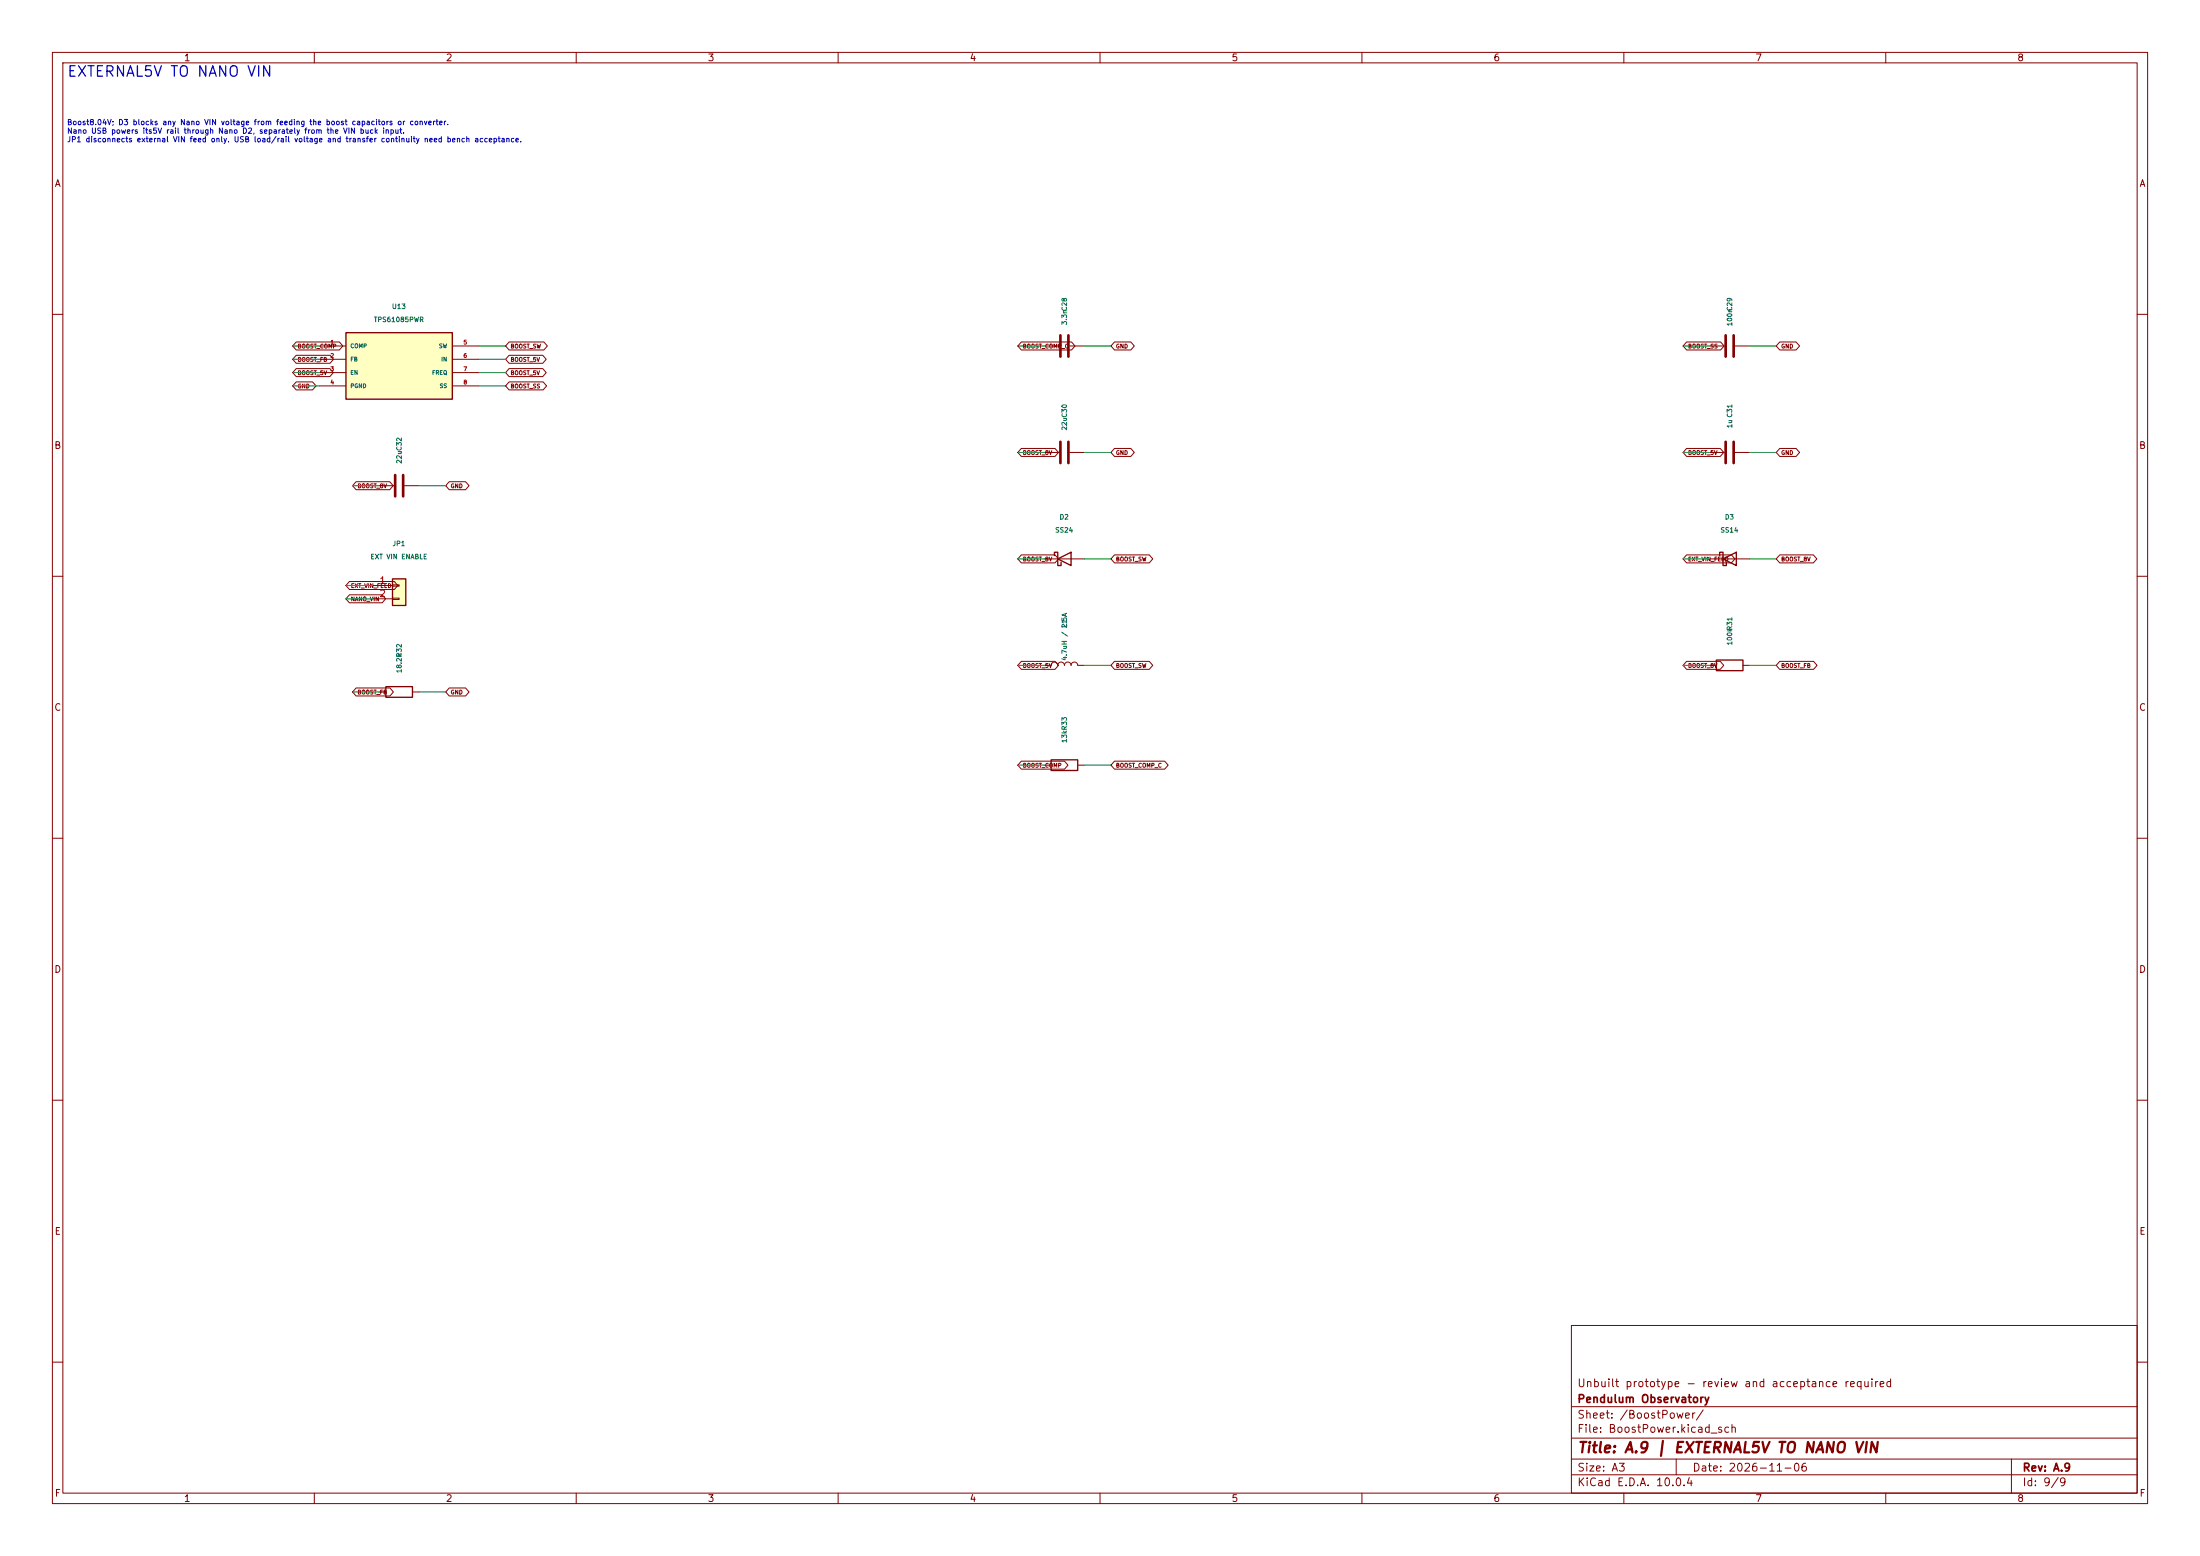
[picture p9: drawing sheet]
(kicad_sch
 (version 20250114)
 (generator "eeschema")
 (paper "A3")
 (title_block
  (title "A.9 | EXTERNAL5V TO NANO VIN")
  (date "2026-11-06")
  (rev "A.9")
  (company "Pendulum Observatory")
  (comment 1 "Unbuilt prototype - review and acceptance required"))
 (lib_symbols
  (symbol "Carrier:TPS61085"
   (pin_names
    (offset 0.762)) (in_bom yes) (on_board yes)
   (property "Reference" "U" (at 0 0 0) (effects (font (size 1.016 1.016))))
   (property "Value" "TPS61085" (at 0 0 0) (effects (font (size 1.016 1.016))))
   (symbol "TPS61085_0_1"
    (rectangle (start -10.16 6.35) (end 10.16 -6.35) (stroke (width 0.254) (type default)) (fill (type background))))
   (symbol "TPS61085_1_1"
    (pin passive line (at -15.24 3.81 0) (length 5.08) (name "COMP" (effects (font (size 0.762 0.762)))) (number "1" (effects (font (size 0.762 0.762)))))
    (pin passive line (at -15.24 1.27 0) (length 5.08) (name "FB" (effects (font (size 0.762 0.762)))) (number "2" (effects (font (size 0.762 0.762)))))
    (pin input line (at -15.24 -1.27 0) (length 5.08) (name "EN" (effects (font (size 0.762 0.762)))) (number "3" (effects (font (size 0.762 0.762)))))
    (pin power_in line (at -15.24 -3.81 0) (length 5.08) (name "PGND" (effects (font (size 0.762 0.762)))) (number "4" (effects (font (size 0.762 0.762)))))
    (pin passive line (at 15.24 3.81 180) (length 5.08) (name "SW" (effects (font (size 0.762 0.762)))) (number "5" (effects (font (size 0.762 0.762)))))
    (pin power_in line (at 15.24 1.27 180) (length 5.08) (name "IN" (effects (font (size 0.762 0.762)))) (number "6" (effects (font (size 0.762 0.762)))))
    (pin input line (at 15.24 -1.27 180) (length 5.08) (name "FREQ" (effects (font (size 0.762 0.762)))) (number "7" (effects (font (size 0.762 0.762)))))
    (pin passive line (at 15.24 -3.81 180) (length 5.08) (name "SS" (effects (font (size 0.762 0.762)))) (number "8" (effects (font (size 0.762 0.762)))))))
  (symbol "Carrier:C"
   (pin_numbers (hide yes))
   (pin_names
    (offset 0.254)) (exclude_from_sim no) (in_bom yes) (on_board yes)
   (in_pos_files yes)
   (duplicate_pin_numbers_are_jumpers no)
   (property "Reference" "C" (at 0.635 2.54 0) (show_name no) (do_not_autoplace no) (effects (font (size 1.27 1.27)) (justify left)))
   (property "Value" "C" (at 0.635 -2.54 0) (show_name no) (do_not_autoplace no) (effects (font (size 1.27 1.27)) (justify left)))
   (property "Footprint" "" (at 0.9652 -3.81 0) (show_name no) (do_not_autoplace no) (hide yes) (effects (font (size 1.27 1.27))))
   (property "Datasheet" "" (at 0 0 0) (show_name no) (do_not_autoplace no) (hide yes) (effects (font (size 1.27 1.27))))
   (property "Description" "Unpolarized capacitor" (at 0 0 0) (show_name no) (do_not_autoplace no) (hide yes) (effects (font (size 1.27 1.27))))
   (symbol "C_0_1"
    (polyline (pts (xy -2.032 0.762) (xy 2.032 0.762)) (stroke (width 0.508) (type default)) (fill (type none)))
    (polyline (pts (xy -2.032 -0.762) (xy 2.032 -0.762)) (stroke (width 0.508) (type default)) (fill (type none))))
   (symbol "C_1_1"
    (pin passive line (at 0 3.81 270) (length 2.794) (name "" (effects (font (size 1.27 1.27)))) (number "1" (effects (font (size 1.27 1.27)))))
    (pin passive line (at 0 -3.81 90) (length 2.794) (name "" (effects (font (size 1.27 1.27)))) (number "2" (effects (font (size 1.27 1.27))))))
   (embedded_fonts no))
  (symbol "Carrier:D_Schottky"
   (pin_numbers (hide yes))
   (pin_names
    (offset 1.016) (hide yes)) (exclude_from_sim no) (in_bom yes) (on_board yes)
   (in_pos_files yes)
   (duplicate_pin_numbers_are_jumpers no)
   (property "Reference" "D" (at 0 2.54 0) (show_name no) (do_not_autoplace no) (effects (font (size 1.27 1.27))))
   (property "Value" "D_Schottky" (at 0 -2.54 0) (show_name no) (do_not_autoplace no) (effects (font (size 1.27 1.27))))
   (property "Footprint" "" (at 0 0 0) (show_name no) (do_not_autoplace no) (hide yes) (effects (font (size 1.27 1.27))))
   (property "Datasheet" "" (at 0 0 0) (show_name no) (do_not_autoplace no) (hide yes) (effects (font (size 1.27 1.27))))
   (property "Description" "Schottky diode" (at 0 0 0) (show_name no) (do_not_autoplace no) (hide yes) (effects (font (size 1.27 1.27))))
   (symbol "D_Schottky_0_1"
    (polyline (pts (xy -1.905 0.635) (xy -1.905 1.27) (xy -1.27 1.27) (xy -1.27 -1.27) (xy -0.635 -1.27) (xy -0.635 -0.635)) (stroke (width 0.254) (type default)) (fill (type none)))
    (polyline (pts (xy 1.27 1.27) (xy 1.27 -1.27) (xy -1.27 0) (xy 1.27 1.27)) (stroke (width 0.254) (type default)) (fill (type none)))
    (polyline (pts (xy 1.27 0) (xy -1.27 0)) (stroke (width 0) (type default)) (fill (type none))))
   (symbol "D_Schottky_1_1"
    (pin passive line (at -3.81 0 0) (length 2.54) (name "K" (effects (font (size 1.27 1.27)))) (number "1" (effects (font (size 1.27 1.27)))))
    (pin passive line (at 3.81 0 180) (length 2.54) (name "A" (effects (font (size 1.27 1.27)))) (number "2" (effects (font (size 1.27 1.27))))))
   (embedded_fonts no))
  (symbol "Carrier:Conn_01x02"
   (pin_names
    (offset 1.016) (hide yes)) (exclude_from_sim no) (in_bom yes) (on_board yes)
   (in_pos_files yes)
   (duplicate_pin_numbers_are_jumpers no)
   (property "Reference" "J" (at 0 2.54 0) (show_name no) (do_not_autoplace no) (effects (font (size 1.27 1.27))))
   (property "Value" "Conn_01x02" (at 0 -5.08 0) (show_name no) (do_not_autoplace no) (effects (font (size 1.27 1.27))))
   (property "Footprint" "" (at 0 0 0) (show_name no) (do_not_autoplace no) (hide yes) (effects (font (size 1.27 1.27))))
   (property "Datasheet" "" (at 0 0 0) (show_name no) (do_not_autoplace no) (hide yes) (effects (font (size 1.27 1.27))))
   (property "Description" "Generic connector, single row, 01x02, script generated (kicad-library-utils/schlib/autogen/connector/)" (at 0 0 0) (show_name no) (do_not_autoplace no) (hide yes) (effects (font (size 1.27 1.27))))
   (symbol "Conn_01x02_1_1"
    (rectangle (start -1.27 1.27) (end 1.27 -3.81) (stroke (width 0.254) (type default)) (fill (type background)))
    (rectangle (start -1.27 0.127) (end 0 -0.127) (stroke (width 0.1524) (type default)) (fill (type none)))
    (rectangle (start -1.27 -2.413) (end 0 -2.667) (stroke (width 0.1524) (type default)) (fill (type none)))
    (pin passive line (at -5.08 0 0) (length 3.81) (name "Pin_1" (effects (font (size 1.27 1.27)))) (number "1" (effects (font (size 1.27 1.27)))))
    (pin passive line (at -5.08 -2.54 0) (length 3.81) (name "Pin_2" (effects (font (size 1.27 1.27)))) (number "2" (effects (font (size 1.27 1.27))))))
   (embedded_fonts no))
  (symbol "Carrier:L"
   (pin_numbers (hide yes))
   (pin_names
    (offset 1.016) (hide yes)) (exclude_from_sim no) (in_bom yes) (on_board yes)
   (in_pos_files yes)
   (duplicate_pin_numbers_are_jumpers no)
   (property "Reference" "L" (at -1.27 0 90) (show_name no) (do_not_autoplace no) (effects (font (size 1.27 1.27))))
   (property "Value" "L" (at 1.905 0 90) (show_name no) (do_not_autoplace no) (effects (font (size 1.27 1.27))))
   (property "Footprint" "" (at 0 0 0) (show_name no) (do_not_autoplace no) (hide yes) (effects (font (size 1.27 1.27))))
   (property "Datasheet" "" (at 0 0 0) (show_name no) (do_not_autoplace no) (hide yes) (effects (font (size 1.27 1.27))))
   (property "Description" "Inductor" (at 0 0 0) (show_name no) (do_not_autoplace no) (hide yes) (effects (font (size 1.27 1.27))))
   (symbol "L_0_1"
    (arc (start 0 2.54) (mid 0.6323 1.905) (end 0 1.27) (stroke (width 0) (type default)) (fill (type none)))
    (arc (start 0 1.27) (mid 0.6323 0.635) (end 0 0) (stroke (width 0) (type default)) (fill (type none)))
    (arc (start 0 0) (mid 0.6323 -0.635) (end 0 -1.27) (stroke (width 0) (type default)) (fill (type none)))
    (arc (start 0 -1.27) (mid 0.6323 -1.905) (end 0 -2.54) (stroke (width 0) (type default)) (fill (type none))))
   (symbol "L_1_1"
    (pin passive line (at 0 3.81 270) (length 1.27) (name "1" (effects (font (size 1.27 1.27)))) (number "1" (effects (font (size 1.27 1.27)))))
    (pin passive line (at 0 -3.81 90) (length 1.27) (name "2" (effects (font (size 1.27 1.27)))) (number "2" (effects (font (size 1.27 1.27))))))
   (embedded_fonts no))
  (symbol "Carrier:R"
   (pin_numbers (hide yes))
   (pin_names
    (offset 0)) (exclude_from_sim no) (in_bom yes) (on_board yes)
   (in_pos_files yes)
   (duplicate_pin_numbers_are_jumpers no)
   (property "Reference" "R" (at 2.032 0 90) (show_name no) (do_not_autoplace no) (effects (font (size 1.27 1.27))))
   (property "Value" "R" (at 0 0 90) (show_name no) (do_not_autoplace no) (effects (font (size 1.27 1.27))))
   (property "Footprint" "" (at -1.778 0 90) (show_name no) (do_not_autoplace no) (hide yes) (effects (font (size 1.27 1.27))))
   (property "Datasheet" "" (at 0 0 0) (show_name no) (do_not_autoplace no) (hide yes) (effects (font (size 1.27 1.27))))
   (property "Description" "Resistor" (at 0 0 0) (show_name no) (do_not_autoplace no) (hide yes) (effects (font (size 1.27 1.27))))
   (symbol "R_0_1"
    (rectangle (start -1.016 -2.54) (end 1.016 2.54) (stroke (width 0.254) (type default)) (fill (type none))))
   (symbol "R_1_1"
    (pin passive line (at 0 3.81 270) (length 1.27) (name "" (effects (font (size 1.27 1.27)))) (number "1" (effects (font (size 1.27 1.27)))))
    (pin passive line (at 0 -3.81 90) (length 1.27) (name "" (effects (font (size 1.27 1.27)))) (number "2" (effects (font (size 1.27 1.27))))))
   (embedded_fonts no)))
 (text "EXTERNAL5V TO NANO VIN" (at 12.7 12.7 0) (effects (font (size 2 2)) (justify left top)))
 (text "Boost8.04V; D3 blocks any Nano VIN voltage from feeding the boost capacitors or converter.\nNano USB powers its5V rail through Nano D2, separately from the VIN buck input.\nJP1 disconnects external VIN feed only. USB load/rail voltage and transfer continuity need bench acceptance." (at 12.7 23 0) (effects (font (size 1.016 1.016)) (justify left top)))
 (wire (pts (xy 60.96 66.04) (xy 55.88 66.04)) (stroke (width 0) (type default)))
 (global_label "BOOST_COMP"
  (shape bidirectional) (at 55.88 66.04 0) (effects (font (size 0.762 0.762)) (justify left)))
 (wire (pts (xy 60.96 68.58) (xy 55.88 68.58)) (stroke (width 0) (type default)))
 (global_label "BOOST_FB"
  (shape bidirectional) (at 55.88 68.58 0) (effects (font (size 0.762 0.762)) (justify left)))
 (wire (pts (xy 60.96 71.12) (xy 55.88 71.12)) (stroke (width 0) (type default)))
 (global_label "BOOST_5V"
  (shape bidirectional) (at 55.88 71.12 0) (effects (font (size 0.762 0.762)) (justify left)))
 (wire (pts (xy 60.96 73.66) (xy 55.88 73.66)) (stroke (width 0) (type default)))
 (global_label "GND"
  (shape bidirectional) (at 55.88 73.66 0) (effects (font (size 0.762 0.762)) (justify left)))
 (wire (pts (xy 91.44 66.04) (xy 96.52 66.04)) (stroke (width 0) (type default)))
 (global_label "BOOST_SW"
  (shape bidirectional) (at 96.52 66.04 180) (effects (font (size 0.762 0.762)) (justify left)))
 (wire (pts (xy 91.44 68.58) (xy 96.52 68.58)) (stroke (width 0) (type default)))
 (global_label "BOOST_5V"
  (shape bidirectional) (at 96.52 68.58 180) (effects (font (size 0.762 0.762)) (justify left)))
 (wire (pts (xy 91.44 71.12) (xy 96.52 71.12)) (stroke (width 0) (type default)))
 (global_label "BOOST_5V"
  (shape bidirectional) (at 96.52 71.12 180) (effects (font (size 0.762 0.762)) (justify left)))
 (wire (pts (xy 91.44 73.66) (xy 96.52 73.66)) (stroke (width 0) (type default)))
 (global_label "BOOST_SS"
  (shape bidirectional) (at 96.52 73.66 180) (effects (font (size 0.762 0.762)) (justify left)))
 (symbol
  (lib_id "Carrier:TPS61085") (at 76.2 69.85 0) (unit 1) (in_bom yes) (on_board yes) (dnp no)
  (property "MPN" "TPS61085PWR" (at 76.2 69.85 0) (effects (font (size 0.9 0.9)) (hide yes)))
  (property "Manufacturer" "Texas Instruments" (at 76.2 69.85 0) (effects (font (size 0.9 0.9)) (hide yes)))
  (property "Datasheet" "https://www.ti.com/lit/ds/symlink/tps61085.pdf" (at 76.2 69.85 0) (effects (font (size 0.9 0.9)) (hide yes)))
  (property "Assembly" "1.2MHz fixed. 8.04V nominal. Compensation is TI conservative starting network; bench stability check required." (at 76.2 69.85 0) (effects (font (size 0.9 0.9)) (hide yes)))
  (property "Footprint" "Carrier:TSSOP-8_4.4x3mm_P0.65mm" (at 76.2 69.85 0) (effects (font (size 0.9 0.9)) (hide yes)))
  (property "Reference" "U13" (at 76.2 58.49999999999999 0) (effects (font (size 0.9 0.9))))
  (property "Value" "TPS61085PWR" (at 76.2 60.99999999999999 0) (effects (font (size 0.9 0.9)))) (pin "1") (pin "2") (pin "3") (pin "4") (pin "5") (pin "6") (pin "7") (pin "8"))
 (wire (pts (xy 199.39 66.04) (xy 194.31 66.04)) (stroke (width 0) (type default)))
 (global_label "BOOST_COMP_C"
  (shape bidirectional) (at 194.31 66.04 0) (effects (font (size 0.762 0.762)) (justify left)))
 (wire (pts (xy 207.01 66.04) (xy 212.09 66.04)) (stroke (width 0) (type default)))
 (global_label "GND"
  (shape bidirectional) (at 212.09 66.04 180) (effects (font (size 0.762 0.762)) (justify left)))
 (symbol
  (lib_id "Carrier:C") (at 203.2 66.04 90) (unit 1) (in_bom yes) (on_board yes) (dnp no)
  (property "Manufacturer" "Murata" (at 203.2 66.04 0) (effects (font (size 0.9 0.9)) (hide yes)))
  (property "MPN" "GRM21B5C1H332JA01L" (at 203.2 66.04 0) (effects (font (size 0.9 0.9)) (hide yes)))
  (property "Assembly" "Ceramic; effective capacitance must meet regulator requirements" (at 203.2 66.04 0) (effects (font (size 0.9 0.9)) (hide yes)))
  (property "Footprint" "Carrier:C_0805_2012Metric" (at 203.2 66.04 0) (effects (font (size 0.9 0.9)) (hide yes)))
  (property "Datasheet" "" (at 203.2 66.04 0) (effects (font (size 0.9 0.9)) (hide yes)))
  (property "Description" "" (at 203.2 66.04 0) (effects (font (size 0.9 0.9)) (hide yes)))
  (property "Reference" "C28" (at 203.2 58.040000000000006 0) (effects (font (size 0.9 0.9))))
  (property "Value" "3.3n" (at 203.2 60.540000000000006 0) (effects (font (size 0.9 0.9)))) (pin "1") (pin "2"))
 (wire (pts (xy 326.39 66.04) (xy 321.31 66.04)) (stroke (width 0) (type default)))
 (global_label "BOOST_SS"
  (shape bidirectional) (at 321.31 66.04 0) (effects (font (size 0.762 0.762)) (justify left)))
 (wire (pts (xy 334.01 66.04) (xy 339.09 66.04)) (stroke (width 0) (type default)))
 (global_label "GND"
  (shape bidirectional) (at 339.09 66.04 180) (effects (font (size 0.762 0.762)) (justify left)))
 (symbol
  (lib_id "Carrier:C") (at 330.2 66.04 90) (unit 1) (in_bom yes) (on_board yes) (dnp no)
  (property "Manufacturer" "Murata" (at 330.2 66.04 0) (effects (font (size 0.9 0.9)) (hide yes)))
  (property "MPN" "GRM21BR71H104KA01L" (at 330.2 66.04 0) (effects (font (size 0.9 0.9)) (hide yes)))
  (property "Assembly" "Ceramic; effective capacitance must meet regulator requirements" (at 330.2 66.04 0) (effects (font (size 0.9 0.9)) (hide yes)))
  (property "Footprint" "Carrier:C_0805_2012Metric" (at 330.2 66.04 0) (effects (font (size 0.9 0.9)) (hide yes)))
  (property "Datasheet" "" (at 330.2 66.04 0) (effects (font (size 0.9 0.9)) (hide yes)))
  (property "Description" "" (at 330.2 66.04 0) (effects (font (size 0.9 0.9)) (hide yes)))
  (property "Reference" "C29" (at 330.2 58.040000000000006 0) (effects (font (size 0.9 0.9))))
  (property "Value" "100n" (at 330.2 60.540000000000006 0) (effects (font (size 0.9 0.9)))) (pin "1") (pin "2"))
 (wire (pts (xy 199.39 86.36) (xy 194.31 86.36)) (stroke (width 0) (type default)))
 (global_label "BOOST_8V"
  (shape bidirectional) (at 194.31 86.36 0) (effects (font (size 0.762 0.762)) (justify left)))
 (wire (pts (xy 207.01 86.36) (xy 212.09 86.36)) (stroke (width 0) (type default)))
 (global_label "GND"
  (shape bidirectional) (at 212.09 86.36 180) (effects (font (size 0.762 0.762)) (justify left)))
 (symbol
  (lib_id "Carrier:C") (at 203.2 86.36 90) (unit 1) (in_bom yes) (on_board yes) (dnp no)
  (property "Manufacturer" "Murata" (at 203.2 86.36 0) (effects (font (size 0.9 0.9)) (hide yes)))
  (property "MPN" "GRM31CR71C226KE15L" (at 203.2 86.36 0) (effects (font (size 0.9 0.9)) (hide yes)))
  (property "Assembly" "Ceramic; effective capacitance must meet regulator requirements" (at 203.2 86.36 0) (effects (font (size 0.9 0.9)) (hide yes)))
  (property "Footprint" "Carrier:C_1206_3216Metric" (at 203.2 86.36 0) (effects (font (size 0.9 0.9)) (hide yes)))
  (property "Datasheet" "" (at 203.2 86.36 0) (effects (font (size 0.9 0.9)) (hide yes)))
  (property "Description" "" (at 203.2 86.36 0) (effects (font (size 0.9 0.9)) (hide yes)))
  (property "Reference" "C30" (at 203.2 78.36 0) (effects (font (size 0.9 0.9))))
  (property "Value" "22u" (at 203.2 80.86 0) (effects (font (size 0.9 0.9)))) (pin "1") (pin "2"))
 (wire (pts (xy 326.39 86.36) (xy 321.31 86.36)) (stroke (width 0) (type default)))
 (global_label "BOOST_5V"
  (shape bidirectional) (at 321.31 86.36 0) (effects (font (size 0.762 0.762)) (justify left)))
 (wire (pts (xy 334.01 86.36) (xy 339.09 86.36)) (stroke (width 0) (type default)))
 (global_label "GND"
  (shape bidirectional) (at 339.09 86.36 180) (effects (font (size 0.762 0.762)) (justify left)))
 (symbol
  (lib_id "Carrier:C") (at 330.2 86.36 90) (unit 1) (in_bom yes) (on_board yes) (dnp no)
  (property "Manufacturer" "Murata" (at 330.2 86.36 0) (effects (font (size 0.9 0.9)) (hide yes)))
  (property "MPN" "GRM21BR71C105KA01L" (at 330.2 86.36 0) (effects (font (size 0.9 0.9)) (hide yes)))
  (property "Assembly" "Ceramic; effective capacitance must meet regulator requirements" (at 330.2 86.36 0) (effects (font (size 0.9 0.9)) (hide yes)))
  (property "Footprint" "Carrier:C_0805_2012Metric" (at 330.2 86.36 0) (effects (font (size 0.9 0.9)) (hide yes)))
  (property "Datasheet" "" (at 330.2 86.36 0) (effects (font (size 0.9 0.9)) (hide yes)))
  (property "Description" "" (at 330.2 86.36 0) (effects (font (size 0.9 0.9)) (hide yes)))
  (property "Reference" "C31" (at 330.2 78.36 0) (effects (font (size 0.9 0.9))))
  (property "Value" "1u" (at 330.2 80.86 0) (effects (font (size 0.9 0.9)))) (pin "1") (pin "2"))
 (wire (pts (xy 72.39 92.71) (xy 67.31 92.71)) (stroke (width 0) (type default)))
 (global_label "BOOST_8V"
  (shape bidirectional) (at 67.31 92.71 0) (effects (font (size 0.762 0.762)) (justify left)))
 (wire (pts (xy 80.01 92.71) (xy 85.09 92.71)) (stroke (width 0) (type default)))
 (global_label "GND"
  (shape bidirectional) (at 85.09 92.71 180) (effects (font (size 0.762 0.762)) (justify left)))
 (symbol
  (lib_id "Carrier:C") (at 76.2 92.71 90) (unit 1) (in_bom yes) (on_board yes) (dnp no)
  (property "Manufacturer" "Murata" (at 76.2 92.71 0) (effects (font (size 0.9 0.9)) (hide yes)))
  (property "MPN" "GRM31CR71C226KE15L" (at 76.2 92.71 0) (effects (font (size 0.9 0.9)) (hide yes)))
  (property "Assembly" "Ceramic; effective capacitance must meet regulator requirements" (at 76.2 92.71 0) (effects (font (size 0.9 0.9)) (hide yes)))
  (property "Footprint" "Carrier:C_1206_3216Metric" (at 76.2 92.71 0) (effects (font (size 0.9 0.9)) (hide yes)))
  (property "Datasheet" "" (at 76.2 92.71 0) (effects (font (size 0.9 0.9)) (hide yes)))
  (property "Description" "" (at 76.2 92.71 0) (effects (font (size 0.9 0.9)) (hide yes)))
  (property "Reference" "C32" (at 76.2 84.71 0) (effects (font (size 0.9 0.9))))
  (property "Value" "22u" (at 76.2 87.21 0) (effects (font (size 0.9 0.9)))) (pin "1") (pin "2"))
 (wire (pts (xy 199.39 106.68) (xy 194.31 106.68)) (stroke (width 0) (type default)))
 (global_label "BOOST_8V"
  (shape bidirectional) (at 194.31 106.68 0) (effects (font (size 0.762 0.762)) (justify left)))
 (wire (pts (xy 207.01 106.68) (xy 212.09 106.68)) (stroke (width 0) (type default)))
 (global_label "BOOST_SW"
  (shape bidirectional) (at 212.09 106.68 180) (effects (font (size 0.762 0.762)) (justify left)))
 (symbol
  (lib_id "Carrier:D_Schottky") (at 203.2 106.68 0) (unit 1) (in_bom yes) (on_board yes) (dnp no)
  (property "MPN" "SS24-E3/61T" (at 203.2 106.68 0) (effects (font (size 0.9 0.9)) (hide yes)))
  (property "Manufacturer" "Vishay" (at 203.2 106.68 0) (effects (font (size 0.9 0.9)) (hide yes)))
  (property "Datasheet" "https://www.vishay.com/docs/88702/ss22.pdf" (at 203.2 106.68 0) (effects (font (size 0.9 0.9)) (hide yes)))
  (property "Assembly" "" (at 203.2 106.68 0) (effects (font (size 0.9 0.9)) (hide yes)))
  (property "Footprint" "Carrier:D_SMA" (at 203.2 106.68 0) (effects (font (size 0.9 0.9)) (hide yes)))
  (property "Reference" "D2" (at 203.2 98.68 0) (effects (font (size 0.9 0.9))))
  (property "Value" "SS24" (at 203.2 101.18 0) (effects (font (size 0.9 0.9)))) (pin "1") (pin "2"))
 (wire (pts (xy 326.39 106.68) (xy 321.31 106.68)) (stroke (width 0) (type default)))
 (global_label "EXT_VIN_FEED"
  (shape bidirectional) (at 321.31 106.68 0) (effects (font (size 0.762 0.762)) (justify left)))
 (wire (pts (xy 334.01 106.68) (xy 339.09 106.68)) (stroke (width 0) (type default)))
 (global_label "BOOST_8V"
  (shape bidirectional) (at 339.09 106.68 180) (effects (font (size 0.762 0.762)) (justify left)))
 (symbol
  (lib_id "Carrier:D_Schottky") (at 330.2 106.68 0) (unit 1) (in_bom yes) (on_board yes) (dnp no)
  (property "MPN" "SS14-E3/61T" (at 330.2 106.68 0) (effects (font (size 0.9 0.9)) (hide yes)))
  (property "Manufacturer" "Vishay" (at 330.2 106.68 0) (effects (font (size 0.9 0.9)) (hide yes)))
  (property "Datasheet" "https://www.vishay.com/docs/88746/ss12.pdf" (at 330.2 106.68 0) (effects (font (size 0.9 0.9)) (hide yes)))
  (property "Assembly" "" (at 330.2 106.68 0) (effects (font (size 0.9 0.9)) (hide yes)))
  (property "Footprint" "Carrier:D_SMA" (at 330.2 106.68 0) (effects (font (size 0.9 0.9)) (hide yes)))
  (property "Reference" "D3" (at 330.2 98.68 0) (effects (font (size 0.9 0.9))))
  (property "Value" "SS14" (at 330.2 101.18 0) (effects (font (size 0.9 0.9)))) (pin "1") (pin "2"))
 (wire (pts (xy 71.12 111.76) (xy 66.04 111.76)) (stroke (width 0) (type default)))
 (global_label "EXT_VIN_FEED"
  (shape bidirectional) (at 66.04 111.76 0) (effects (font (size 0.762 0.762)) (justify left)))
 (wire (pts (xy 71.12 114.3) (xy 66.04 114.3)) (stroke (width 0) (type default)))
 (global_label "NANO_VIN"
  (shape bidirectional) (at 66.04 114.3 0) (effects (font (size 0.762 0.762)) (justify left)))
 (symbol
  (lib_id "Carrier:Conn_01x02") (at 76.2 111.76 0) (unit 1) (in_bom yes) (on_board yes) (dnp no)
  (property "Manufacturer" "Samtec" (at 76.2 111.76 0) (effects (font (size 0.9 0.9)) (hide yes)))
  (property "MPN" "TSW-102-07-G-S" (at 76.2 111.76 0) (effects (font (size 0.9 0.9)) (hide yes)))
  (property "Assembly" "Fit shunt: boosted external supply to Nano VIN. Remove to disconnect external VIN feed; Nano USB can still power the carrier." (at 76.2 111.76 0) (effects (font (size 0.9 0.9)) (hide yes)))
  (property "Footprint" "Carrier:PinHeader_1x02_P2.54mm_Vertical" (at 76.2 111.76 0) (effects (font (size 0.9 0.9)) (hide yes)))
  (property "Datasheet" "" (at 76.2 111.76 0) (effects (font (size 0.9 0.9)) (hide yes)))
  (property "Description" "" (at 76.2 111.76 0) (effects (font (size 0.9 0.9)) (hide yes)))
  (property "Reference" "JP1" (at 76.2 103.76 0) (effects (font (size 0.9 0.9))))
  (property "Value" "EXT VIN ENABLE" (at 76.2 106.26 0) (effects (font (size 0.9 0.9)))) (pin "1") (pin "2"))
 (wire (pts (xy 199.39 127.0) (xy 194.31 127.0)) (stroke (width 0) (type default)))
 (global_label "BOOST_5V"
  (shape bidirectional) (at 194.31 127.0 0) (effects (font (size 0.762 0.762)) (justify left)))
 (wire (pts (xy 207.01 127.0) (xy 212.09 127.0)) (stroke (width 0) (type default)))
 (global_label "BOOST_SW"
  (shape bidirectional) (at 212.09 127.0 180) (effects (font (size 0.762 0.762)) (justify left)))
 (symbol
  (lib_id "Carrier:L") (at 203.2 127.0 90) (unit 1) (in_bom yes) (on_board yes) (dnp no)
  (property "MPN" "7447785004" (at 203.2 127.0 0) (effects (font (size 0.9 0.9)) (hide yes)))
  (property "Manufacturer" "Wurth Elektronik" (at 203.2 127.0 0) (effects (font (size 0.9 0.9)) (hide yes)))
  (property "Datasheet" "https://www.we-online.com/components/products/datasheet/7447785004.pdf" (at 203.2 127.0 0) (effects (font (size 0.9 0.9)) (hide yes)))
  (property "Assembly" "" (at 203.2 127.0 0) (effects (font (size 0.9 0.9)) (hide yes)))
  (property "Footprint" "Carrier:Wurth_7447785004" (at 203.2 127.0 0) (effects (font (size 0.9 0.9)) (hide yes)))
  (property "Reference" "L1" (at 203.2 119.0 0) (effects (font (size 0.9 0.9))))
  (property "Value" "4.7uH / 2.5A" (at 203.2 121.5 0) (effects (font (size 0.9 0.9)))) (pin "1") (pin "2"))
 (wire (pts (xy 326.39 127.0) (xy 321.31 127.0)) (stroke (width 0) (type default)))
 (global_label "BOOST_8V"
  (shape bidirectional) (at 321.31 127.0 0) (effects (font (size 0.762 0.762)) (justify left)))
 (wire (pts (xy 334.01 127.0) (xy 339.09 127.0)) (stroke (width 0) (type default)))
 (global_label "BOOST_FB"
  (shape bidirectional) (at 339.09 127.0 180) (effects (font (size 0.762 0.762)) (justify left)))
 (symbol
  (lib_id "Carrier:R") (at 330.2 127.0 90) (unit 1) (in_bom yes) (on_board yes) (dnp no)
  (property "Manufacturer" "Yageo" (at 330.2 127.0 0) (effects (font (size 0.9 0.9)) (hide yes)))
  (property "MPN" "RC0805FR-07100KL" (at 330.2 127.0 0) (effects (font (size 0.9 0.9)) (hide yes)))
  (property "Assembly" "1%, 0805" (at 330.2 127.0 0) (effects (font (size 0.9 0.9)) (hide yes)))
  (property "Footprint" "Carrier:R_0805_2012Metric" (at 330.2 127.0 0) (effects (font (size 0.9 0.9)) (hide yes)))
  (property "Datasheet" "" (at 330.2 127.0 0) (effects (font (size 0.9 0.9)) (hide yes)))
  (property "Description" "" (at 330.2 127.0 0) (effects (font (size 0.9 0.9)) (hide yes)))
  (property "Reference" "R31" (at 330.2 119.0 0) (effects (font (size 0.9 0.9))))
  (property "Value" "100k" (at 330.2 121.5 0) (effects (font (size 0.9 0.9)))) (pin "1") (pin "2"))
 (wire (pts (xy 72.39 132.08) (xy 67.31 132.08)) (stroke (width 0) (type default)))
 (global_label "BOOST_FB"
  (shape bidirectional) (at 67.31 132.08 0) (effects (font (size 0.762 0.762)) (justify left)))
 (wire (pts (xy 80.01 132.08) (xy 85.09 132.08)) (stroke (width 0) (type default)))
 (global_label "GND"
  (shape bidirectional) (at 85.09 132.08 180) (effects (font (size 0.762 0.762)) (justify left)))
 (symbol
  (lib_id "Carrier:R") (at 76.2 132.08 90) (unit 1) (in_bom yes) (on_board yes) (dnp no)
  (property "Manufacturer" "Yageo" (at 76.2 132.08 0) (effects (font (size 0.9 0.9)) (hide yes)))
  (property "MPN" "RC0805FR-0718K2L" (at 76.2 132.08 0) (effects (font (size 0.9 0.9)) (hide yes)))
  (property "Assembly" "1%, 0805" (at 76.2 132.08 0) (effects (font (size 0.9 0.9)) (hide yes)))
  (property "Footprint" "Carrier:R_0805_2012Metric" (at 76.2 132.08 0) (effects (font (size 0.9 0.9)) (hide yes)))
  (property "Datasheet" "" (at 76.2 132.08 0) (effects (font (size 0.9 0.9)) (hide yes)))
  (property "Description" "" (at 76.2 132.08 0) (effects (font (size 0.9 0.9)) (hide yes)))
  (property "Reference" "R32" (at 76.2 124.08000000000001 0) (effects (font (size 0.9 0.9))))
  (property "Value" "18.2k" (at 76.2 126.58000000000001 0) (effects (font (size 0.9 0.9)))) (pin "1") (pin "2"))
 (wire (pts (xy 199.39 146.05) (xy 194.31 146.05)) (stroke (width 0) (type default)))
 (global_label "BOOST_COMP"
  (shape bidirectional) (at 194.31 146.05 0) (effects (font (size 0.762 0.762)) (justify left)))
 (wire (pts (xy 207.01 146.05) (xy 212.09 146.05)) (stroke (width 0) (type default)))
 (global_label "BOOST_COMP_C"
  (shape bidirectional) (at 212.09 146.05 180) (effects (font (size 0.762 0.762)) (justify left)))
 (symbol
  (lib_id "Carrier:R") (at 203.2 146.05 90) (unit 1) (in_bom yes) (on_board yes) (dnp no)
  (property "Manufacturer" "Yageo" (at 203.2 146.05 0) (effects (font (size 0.9 0.9)) (hide yes)))
  (property "MPN" "RC0805FR-0713KL" (at 203.2 146.05 0) (effects (font (size 0.9 0.9)) (hide yes)))
  (property "Assembly" "1%, 0805" (at 203.2 146.05 0) (effects (font (size 0.9 0.9)) (hide yes)))
  (property "Footprint" "Carrier:R_0805_2012Metric" (at 203.2 146.05 0) (effects (font (size 0.9 0.9)) (hide yes)))
  (property "Datasheet" "" (at 203.2 146.05 0) (effects (font (size 0.9 0.9)) (hide yes)))
  (property "Description" "" (at 203.2 146.05 0) (effects (font (size 0.9 0.9)) (hide yes)))
  (property "Reference" "R33" (at 203.2 138.05 0) (effects (font (size 0.9 0.9))))
  (property "Value" "13k" (at 203.2 140.55 0) (effects (font (size 0.9 0.9)))) (pin "1") (pin "2"))
 (embedded_fonts no))
